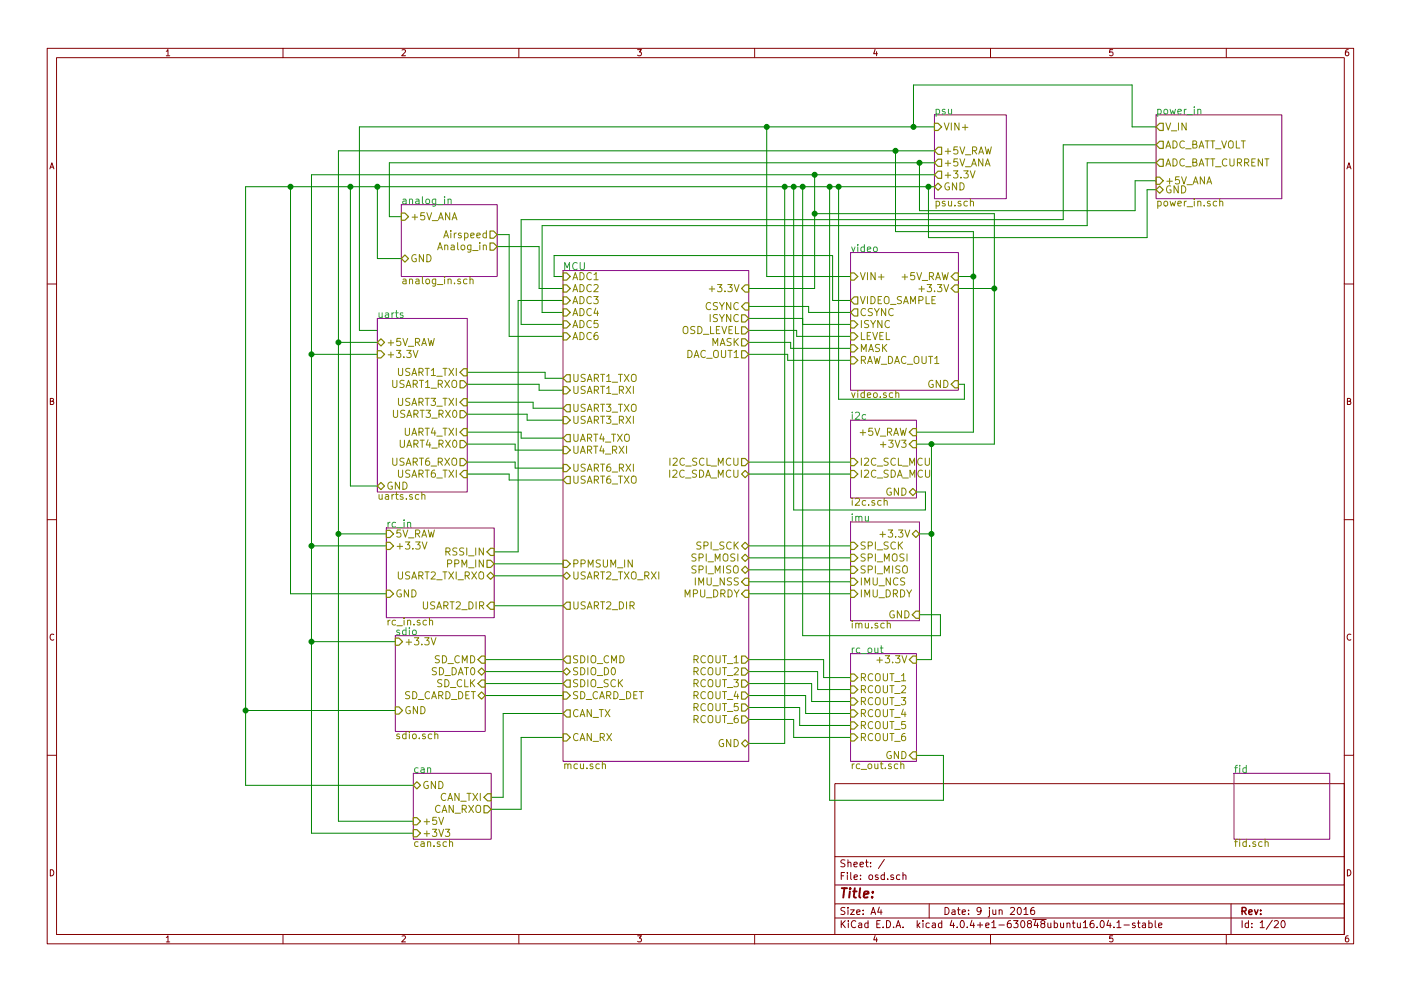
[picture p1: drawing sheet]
EESchema Schematic File Version 2
LIBS:osd-rescue
LIBS:power
LIBS:device
LIBS:transistors
LIBS:conn
LIBS:linear
LIBS:regul
LIBS:74xx
LIBS:cmos4000
LIBS:adc-dac
LIBS:memory
LIBS:display
LIBS:cypress
LIBS:siliconi
LIBS:contrib
LIBS:osd-cache
EELAYER 25 0
EELAYER END
$Descr A4 11693 8268
encoding utf-8
Sheet 1 20
Title ""
Date "9 jun 2016"
Rev ""
Comp ""
Comment1 ""
Comment2 ""
Comment3 ""
Comment4 ""
$EndDescr
Wire Wire Line
	4625 2300 4625 2125
Wire Wire Line
	4625 2300 4700 2300
Wire Wire Line
	4700 2800 4250 2800
Wire Wire Line
	7100 3950 6250 3950
Wire Wire Line
	4050 5800 4700 5800
Wire Wire Line
	4700 5600 4050 5600
Wire Wire Line
	4125 5050 4700 5050
Wire Wire Line
	4125 4800 4700 4800
Wire Wire Line
	4125 4700 4700 4700
Connection ~ 2050 5925
Wire Wire Line
	2050 6550 3450 6550
Wire Wire Line
	2050 1550 2050 6550
Connection ~ 2825 4450
Wire Wire Line
	2825 6850 3450 6850
Wire Wire Line
	2825 1250 2825 6850
Wire Wire Line
	4700 5950 4200 5950
Wire Wire Line
	4200 5950 4200 6650
Wire Wire Line
	4200 6650 4100 6650
Connection ~ 2600 4550
Wire Wire Line
	9575 1975 9575 1575
Wire Wire Line
	7650 4100 7725 4100
Wire Wire Line
	7725 4100 7725 4250
Wire Wire Line
	7725 4250 6625 4250
Connection ~ 6625 1550
Wire Wire Line
	6625 4250 6625 1550
Wire Wire Line
	6550 1550 6550 6200
Connection ~ 2925 1550
Wire Wire Line
	2425 1550 2425 4950
Connection ~ 6925 1550
Wire Wire Line
	6925 1550 6925 6675
Wire Wire Line
	6925 6675 7875 6675
Wire Wire Line
	7875 6675 7875 6300
Wire Wire Line
	7875 6300 7650 6300
Wire Wire Line
	2925 1550 2925 4050
Wire Wire Line
	7775 3700 7775 5500
Wire Wire Line
	7775 5500 7650 5500
Wire Wire Line
	2825 4450 3225 4450
Wire Wire Line
	3350 2150 3150 2150
Wire Wire Line
	6550 6200 6250 6200
Connection ~ 6800 1450
Wire Wire Line
	3150 2950 2600 2950
Wire Wire Line
	2600 1450 7800 1450
Connection ~ 8125 2300
Wire Wire Line
	8125 1925 8125 3600
Wire Wire Line
	8125 3600 7650 3600
Connection ~ 6800 1775
Connection ~ 8300 2400
Wire Wire Line
	8300 3700 8300 1775
Wire Wire Line
	8300 1775 6800 1775
Connection ~ 7775 3700
Wire Wire Line
	8000 2400 8300 2400
Wire Wire Line
	7650 3700 8300 3700
Connection ~ 7750 1550
Wire Wire Line
	7750 1550 7750 1975
Wire Wire Line
	7750 1975 9575 1975
Wire Wire Line
	9575 1575 9650 1575
Wire Wire Line
	6250 6000 6625 6000
Wire Wire Line
	6625 6000 6625 6150
Wire Wire Line
	6625 6150 7100 6150
Wire Wire Line
	6250 5800 6725 5800
Wire Wire Line
	6725 5800 6725 5950
Wire Wire Line
	6725 5950 7100 5950
Wire Wire Line
	7100 5750 6825 5750
Wire Wire Line
	6825 5750 6825 5600
Wire Wire Line
	6825 5600 6250 5600
Wire Wire Line
	7100 4950 6250 4950
Wire Wire Line
	7100 4750 6250 4750
Wire Wire Line
	7100 4550 6250 4550
Wire Wire Line
	7100 2900 6600 2900
Wire Wire Line
	6600 2900 6600 2850
Wire Wire Line
	6600 2850 6250 2850
Wire Wire Line
	7100 2700 6700 2700
Wire Wire Line
	6700 2700 6700 2650
Wire Wire Line
	6700 2650 6250 2650
Wire Wire Line
	7100 2500 6950 2500
Wire Wire Line
	6950 2500 6950 2125
Wire Wire Line
	6950 2125 4625 2125
Wire Wire Line
	4525 1875 4525 2600
Wire Wire Line
	4525 1875 9075 1875
Wire Wire Line
	9075 1875 9075 1350
Wire Wire Line
	9075 1350 9650 1350
Connection ~ 7625 1050
Wire Wire Line
	7625 1050 7625 700 
Wire Wire Line
	7625 700  9450 700 
Wire Wire Line
	9450 700  9450 1050
Wire Wire Line
	9450 1050 9650 1050
Wire Wire Line
	3150 2750 3000 2750
Wire Wire Line
	3000 2750 3000 1050
Wire Wire Line
	3000 1050 7800 1050
Wire Wire Line
	4700 3900 4300 3900
Wire Wire Line
	4300 3900 4300 3850
Wire Wire Line
	4300 3850 3900 3850
Wire Wire Line
	4700 3650 4350 3650
Wire Wire Line
	4350 3650 4350 3600
Wire Wire Line
	4350 3600 3900 3600
Wire Wire Line
	4700 3400 4450 3400
Wire Wire Line
	4450 3400 4450 3350
Wire Wire Line
	4450 3350 3900 3350
Wire Wire Line
	4700 3150 4550 3150
Wire Wire Line
	4550 3150 4550 3100
Wire Wire Line
	4550 3100 3900 3100
Wire Wire Line
	4250 2800 4250 1950
Wire Wire Line
	4250 1950 4150 1950
Wire Wire Line
	4150 2050 4500 2050
Wire Wire Line
	4500 2050 4500 2400
Wire Wire Line
	4500 2400 4700 2400
Wire Wire Line
	3250 1350 7800 1350
Wire Wire Line
	3250 1350 3250 1800
Wire Wire Line
	3250 1800 3350 1800
Wire Wire Line
	3900 3200 4500 3200
Wire Wire Line
	4500 3200 4500 3250
Wire Wire Line
	4500 3250 4700 3250
Wire Wire Line
	3900 3450 4400 3450
Wire Wire Line
	4400 3450 4400 3500
Wire Wire Line
	4400 3500 4700 3500
Wire Wire Line
	3900 3700 4300 3700
Wire Wire Line
	4300 3700 4300 3750
Wire Wire Line
	4300 3750 4700 3750
Wire Wire Line
	3900 3950 4250 3950
Wire Wire Line
	4250 3950 4250 4000
Wire Wire Line
	4250 4000 4700 4000
Wire Wire Line
	4325 2500 4325 4600
Wire Wire Line
	4325 2500 4700 2500
Wire Wire Line
	2825 1250 7800 1250
Wire Wire Line
	3150 2850 2825 2850
Wire Wire Line
	7675 1350 7675 1750
Connection ~ 7675 1350
Wire Wire Line
	7675 1750 9475 1750
Wire Wire Line
	9475 1750 9475 1500
Wire Wire Line
	9475 1500 9650 1500
Wire Wire Line
	9650 1200 8875 1200
Wire Wire Line
	8875 1200 8875 1825
Wire Wire Line
	8875 1825 4350 1825
Wire Wire Line
	4350 1825 4350 2700
Wire Wire Line
	4350 2700 4700 2700
Wire Wire Line
	7100 2600 6750 2600
Wire Wire Line
	6750 2600 6750 2550
Wire Wire Line
	6750 2550 6250 2550
Wire Wire Line
	7100 2800 6650 2800
Wire Wire Line
	6650 2800 6650 2750
Wire Wire Line
	6650 2750 6250 2750
Wire Wire Line
	7100 3000 6575 3000
Wire Wire Line
	6575 3000 6575 2950
Wire Wire Line
	6575 2950 6250 2950
Wire Wire Line
	6250 4650 7100 4650
Wire Wire Line
	6250 4850 7100 4850
Wire Wire Line
	6250 5500 6875 5500
Wire Wire Line
	6875 5500 6875 5650
Wire Wire Line
	6875 5650 7100 5650
Wire Wire Line
	6250 5700 6775 5700
Wire Wire Line
	6775 5700 6775 5850
Wire Wire Line
	6775 5850 7100 5850
Wire Wire Line
	6250 5900 6675 5900
Wire Wire Line
	6675 5900 6675 6050
Wire Wire Line
	6675 6050 7100 6050
Connection ~ 6550 1550
Wire Wire Line
	6800 2400 6250 2400
Wire Wire Line
	6800 1450 6800 2400
Wire Wire Line
	8000 2300 8125 2300
Wire Wire Line
	8125 1925 7475 1925
Wire Wire Line
	7475 1925 7475 1250
Connection ~ 7475 1250
Connection ~ 2825 2850
Wire Wire Line
	2600 5350 3300 5350
Connection ~ 2600 2950
Wire Wire Line
	2425 4950 3225 4950
Wire Wire Line
	7675 4450 7775 4450
Connection ~ 7775 4450
Wire Wire Line
	2925 4050 3150 4050
Wire Wire Line
	3150 2150 3150 1550
Connection ~ 3150 1550
Wire Wire Line
	3300 5925 2050 5925
Wire Wire Line
	2050 1550 7800 1550
Connection ~ 2425 1550
Wire Wire Line
	6700 1550 6700 5300
Connection ~ 6700 1550
Wire Wire Line
	6700 5300 7850 5300
Wire Wire Line
	7850 5300 7850 5125
Wire Wire Line
	7850 5125 7675 5125
Wire Wire Line
	7000 1550 7000 3325
Connection ~ 7000 1550
Wire Wire Line
	7000 3325 8050 3325
Wire Wire Line
	8050 3325 8050 3200
Wire Wire Line
	8050 3200 8000 3200
Wire Wire Line
	7100 2300 6400 2300
Wire Wire Line
	6400 2300 6400 1050
Connection ~ 6400 1050
Wire Wire Line
	2600 4550 3225 4550
Wire Wire Line
	4100 6750 4350 6750
Wire Wire Line
	4350 6750 4350 6150
Wire Wire Line
	4350 6150 4700 6150
Wire Wire Line
	2600 1450 2600 6950
Wire Wire Line
	2600 6950 3450 6950
Connection ~ 2600 5350
Wire Wire Line
	4325 4600 4125 4600
Wire Wire Line
	4700 5500 4050 5500
Wire Wire Line
	4700 5700 4050 5700
Wire Wire Line
	7100 3850 6250 3850
Wire Wire Line
	4525 2600 4700 2600
$Sheet
S 3450 6450 650  550 
U 574C02B0
F0 "can" 60
F1 "can.sch" 60
F2 "GND" B L 3450 6550 60 
F3 "CAN_RXO" O R 4100 6750 60 
F4 "CAN_TXI" I R 4100 6650 60 
F5 "+3V3" I L 3450 6950 60 
F6 "+5V" I L 3450 6850 60 
$EndSheet
$Sheet
S 3350 1700 800  600 
U 57400CAE
F0 "analog_in" 60
F1 "analog_in.sch" 60
F2 "Airspeed" O R 4150 1950 60 
F3 "+5V_ANA" I L 3350 1800 60 
F4 "GND" B L 3350 2150 60 
F5 "Analog_in" O R 4150 2050 60 
$EndSheet
$Sheet
S 7100 2100 900  1150
U 573F746B
F0 "video" 60
F1 "video.sch" 60
F2 "RAW_DAC_OUT1" I L 7100 3000 60 
F3 "+3.3V" I R 8000 2400 60 
F4 "VIDEO_SAMPLE" O L 7100 2500 60 
F5 "MASK" I L 7100 2900 60 
F6 "ISYNC" I L 7100 2700 60 
F7 "LEVEL" I L 7100 2800 60 
F8 "CSYNC" O L 7100 2600 60 
F9 "GND" I R 8000 3200 60 
F10 "+5V_RAW" I R 8000 2300 60 
F11 "VIN+" I L 7100 2300 60 
$EndSheet
$Sheet
S 9650 950  1050 700 
U 573F314F
F0 "power_in" 60
F1 "power_in.sch" 60
F2 "V_IN" O L 9650 1050 60 
F3 "ADC_BATT_VOLT" O L 9650 1200 60 
F4 "ADC_BATT_CURRENT" O L 9650 1350 60 
F5 "+5V_ANA" I L 9650 1500 60 
F6 "GND" B L 9650 1575 60 
$EndSheet
$Sheet
S 7100 3500 550  650 
U 573ECA94
F0 "i2c" 60
F1 "i2c.sch" 60
F2 "GND" B R 7650 4100 60 
F3 "+3V3" I R 7650 3700 60 
F4 "+5V_RAW" I R 7650 3600 60 
F5 "I2C_SDA_MCU" I L 7100 3950 60 
F6 "I2C_SCL_MCU" I L 7100 3850 60 
$EndSheet
$Sheet
S 3150 2650 750  1450
U 573EB5AD
F0 "uarts" 60
F1 "uarts.sch" 60
F2 "UART4_TXI" I R 3900 3600 60 
F3 "UART4_RX0" O R 3900 3700 60 
F4 "USART3_RX0" O R 3900 3450 60 
F5 "USART3_TXI" I R 3900 3350 60 
F6 "USART6_TXI" I R 3900 3950 60 
F7 "USART1_TXI" I R 3900 3100 60 
F8 "GND" B L 3150 4050 60 
F9 "+5V_RAW" B L 3150 2850 60 
F10 "+3.3V" I L 3150 2950 60 
F11 "USART6_RXO" O R 3900 3850 60 
F12 "USART1_RXO" O R 3900 3200 60 
$EndSheet
$Sheet
S 3225 4400 900  750 
U 573E003D
F0 "rc_in" 60
F1 "rc_in.sch" 60
F2 "GND" I L 3225 4950 60 
F3 "RSSI_IN" I R 4125 4600 60 
F4 "PPM_IN" O R 4125 4700 60 
F5 "5V_RAW" I L 3225 4450 60 
F6 "USART2_DIR" I R 4125 5050 60 
F7 "+3.3V" I L 3225 4550 60 
F8 "USART2_TXI_RXO" B R 4125 4800 60 
$EndSheet
$Sheet
S 7100 5450 550  900 
U 573DE586
F0 "rc_out" 60
F1 "rc_out.sch" 60
F2 "RCOUT_6" I L 7100 6150 60 
F3 "RCOUT_5" I L 7100 6050 60 
F4 "RCOUT_4" I L 7100 5950 60 
F5 "RCOUT_3" I L 7100 5850 60 
F6 "RCOUT_2" I L 7100 5750 60 
F7 "RCOUT_1" I L 7100 5650 60 
F8 "GND" I R 7650 6300 60 
F9 "+3.3V" I R 7650 5500 60 
$EndSheet
$Sheet
S 7100 4350 575  825 
U 573D8E7A
F0 "imu" 60
F1 "imu.sch" 60
F2 "IMU_NCS" I L 7100 4850 60 
F3 "IMU_DRDY" I L 7100 4950 60 
F4 "GND" I R 7675 5125 60 
F5 "SPI_SCK" I L 7100 4550 60 
F6 "SPI_MOSI" I L 7100 4650 60 
F7 "SPI_MISO" I L 7100 4750 60 
F8 "+3.3V" B R 7675 4450 60 
$EndSheet
$Sheet
S 10300 6450 800  550 
U 573D883E
F0 "fid" 60
F1 "fid.sch" 60
$EndSheet
$Sheet
S 3300 5300 750  800 
U 573C9FE4
F0 "sdio" 60
F1 "sdio.sch" 60
F2 "SD_CLK" I R 4050 5700 60 
F3 "SD_CMD" I R 4050 5500 60 
F4 "GND" I L 3300 5925 60 
F5 "SD_DAT0" B R 4050 5600 60 
F6 "+3.3V" I L 3300 5350 60 
F7 "SD_CARD_DET" B R 4050 5800 60 
$EndSheet
$Sheet
S 4700 2250 1550 4100
U 5433EE23
F0 "MCU" 60
F1 "mcu.sch" 60
F2 "CSYNC" I R 6250 2550 60 
F3 "SDIO_D0" B L 4700 5600 60 
F4 "SDIO_CMD" O L 4700 5500 60 
F5 "SDIO_SCK" O L 4700 5700 60 
F6 "SPI_SCK" B R 6250 4550 60 
F7 "SPI_MISO" B R 6250 4750 60 
F8 "SPI_MOSI" B R 6250 4650 60 
F9 "RCOUT_1" O R 6250 5500 60 
F10 "RCOUT_2" O R 6250 5600 60 
F11 "RCOUT_3" O R 6250 5700 60 
F12 "RCOUT_4" O R 6250 5800 60 
F13 "OSD_LEVEL" O R 6250 2750 60 
F14 "USART3_TXO" O L 4700 3400 60 
F15 "USART3_RXI" I L 4700 3500 60 
F16 "USART6_TXO" O L 4700 4000 60 
F17 "USART6_RXI" I L 4700 3900 60 
F18 "RCOUT_6" O R 6250 6000 60 
F19 "UART4_RXI" I L 4700 3750 60 
F20 "UART4_TXO" O L 4700 3650 60 
F21 "RCOUT_5" O R 6250 5900 60 
F22 "USART1_RXI" I L 4700 3250 60 
F23 "USART1_TXO" O L 4700 3150 60 
F24 "DAC_OUT1" O R 6250 2950 60 
F25 "ISYNC" O R 6250 2650 60 
F26 "ADC6" I L 4700 2800 60 
F27 "ADC1" I L 4700 2300 60 
F28 "MPU_DRDY" I R 6250 4950 60 
F29 "ADC5" I L 4700 2700 60 
F30 "ADC4" I L 4700 2600 60 
F31 "ADC3" I L 4700 2500 60 
F32 "ADC2" I L 4700 2400 60 
F33 "MASK" O R 6250 2850 60 
F34 "PPMSUM_IN" I L 4700 4700 60 
F35 "I2C_SDA_MCU" B R 6250 3950 60 
F36 "I2C_SCL_MCU" O R 6250 3850 60 
F37 "IMU_NSS" I R 6250 4850 60 
F38 "+3.3V" I R 6250 2400 60 
F39 "GND" B R 6250 6200 60 
F40 "CAN_TX" O L 4700 5950 60 
F41 "CAN_RX" I L 4700 6150 60 
F42 "USART2_TXO_RXI" B L 4700 4800 60 
F43 "USART2_DIR" O L 4700 5050 60 
F44 "SD_CARD_DET" I L 4700 5800 60 
$EndSheet
$Sheet
S 7800 950  600  700 
U 546F1A19
F0 "psu" 60
F1 "psu.sch" 60
F2 "VIN+" I L 7800 1050 60 
F3 "GND" B L 7800 1550 60 
F4 "+3.3V" O L 7800 1450 60 
F5 "+5V_RAW" O L 7800 1250 60 
F6 "+5V_ANA" O L 7800 1350 60 
$EndSheet
$EndSCHEMATC
